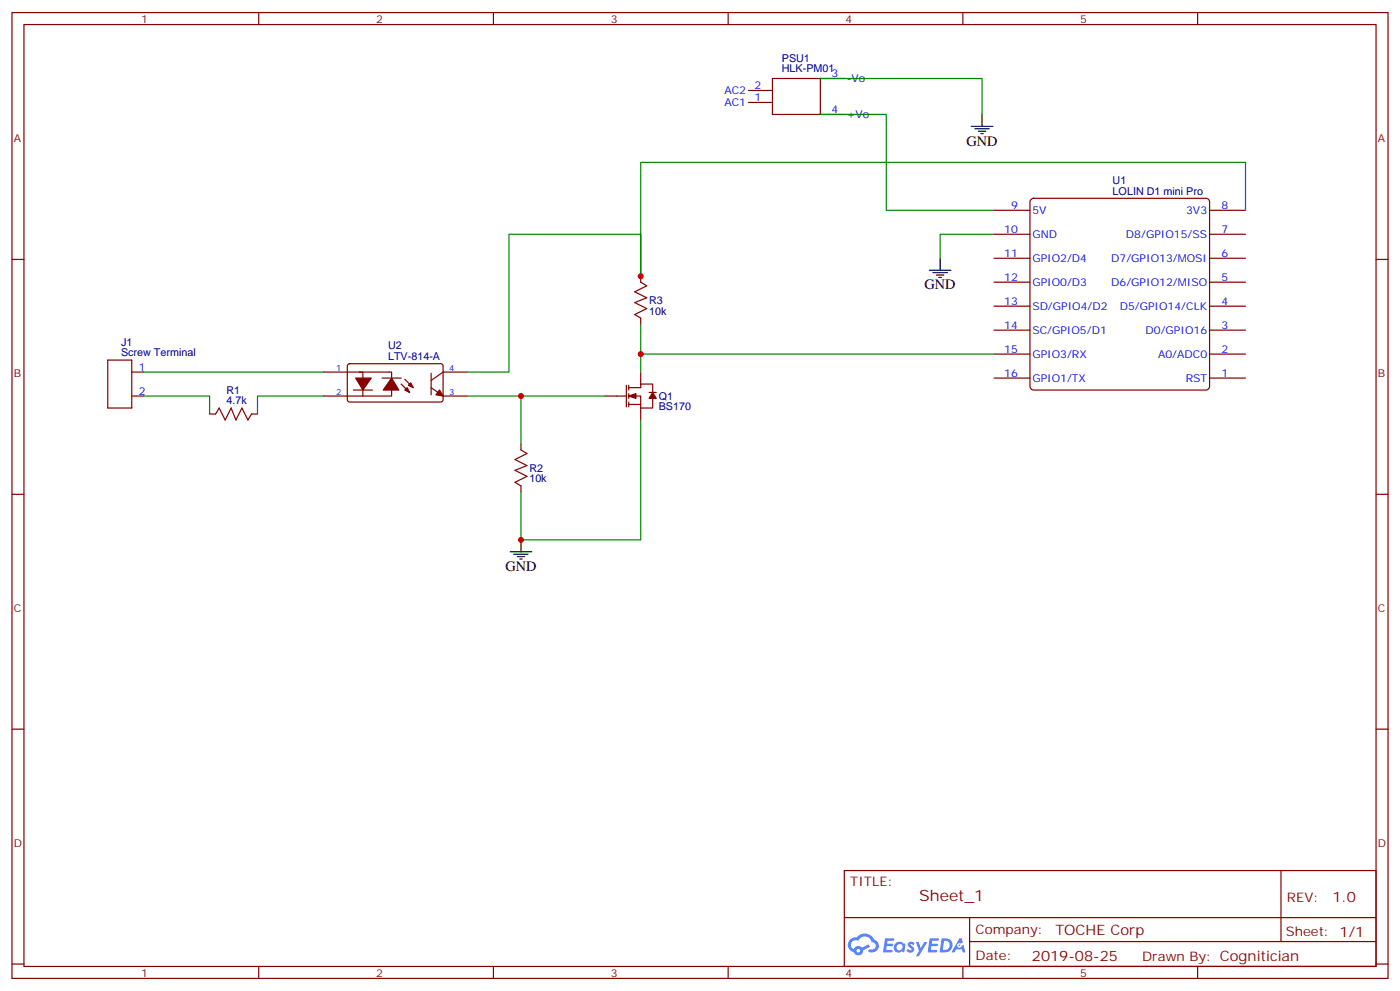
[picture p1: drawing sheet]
<svg xmlns="http://www.w3.org/2000/svg" width="412mm" height="292mm" viewBox="0 0 412 292" stroke-linecap="round" stroke-linejoin="round" font-family="sans-serif">
<g fill="none" stroke="#870000" stroke-width=".35">
<path d="M3.5 3.7h405.4v284.3h-405.4zM7.1 7.2h398.2v277.3h-398.2zM76.2 3.7v3.5M145.3 3.7v3.5M214.5 3.7v3.5M283.6 3.7v3.5M352.8 3.7v3.5M3.5 76.4h3.6M405.3 76.4h3.6M3.5 145.5h3.6M405.3 145.5h3.6M3.5 214.7h3.6"/>
<path d="M405.3 214.7h3.6M248.7 256.3h156.6v28.2h-156.6zM377.3 256.3v20.9M248.7 270.1h156.5M285.6 277.2h119.6M285.6 270.1v14.2M3.5 283.8h3.6M76.2 284.5v3.5M145.3 284.5v3.5M214.5 284.5v3.5M283.6 284.5v3.5M352.8 284.5v3.5"/>
<path d="M405.3 283.8h3.6"/>
</g>
<g fill="#5487ff">
<path d="M267.7 277.5a1.22 1.22 0 0 1 1.7 .2l-.4 .6a.47 .47 0 0 0-.3-.4 .47 .47 0 0 0-.5 .2l.1 .2a1.14 1.14 0 0 1 .8 1.8 1.14 1.14 0 0 1-1.9 0l-.2-.2 .5-.6 .7 .5a.29 .29 0 0 0 .3-.3 .29 .29 0 0 0-.2-.3 1.04 1.04 0 0 1-.6-1.7z"/>
<path d="M260.7 276.2h2.4l.3 .2-.2 .5-1.8 .1-.1 .8h1.5l.3 .4-.3 .4h-1.6l-.2 1.1h1.7l.2 .3-.2 .3-2.6 .1z"/>
<path d="M273.8 276.2h2.4l.3 .2-.1 .5-1.8 .1-.2 .8h1.6l.3 .4-.4 .4-1.6-.1-.1 1.1 1.7 .1 .2 .3-.2 .3-2.6 .1z"/>
<path d="M282.6 276.2h.7l.3 1.3-.6 .3a.69 .69 0 0 0-1 .3 .69 .69 0 0 0 .4 .9 .69 .69 0 0 0 .9-.6l.5-.2 .6 2.2h-.8l-.2-.9h-1.8l-.5 .9h-.8z"/>
<path d="M269.8 277.3h.8l.6 1.8 1.1-1.8h.9l-2.6 4.2h-.8l.9-1.5z"/>
<path d="M277.4 276.2l-.6 4.2h1.3a2.11 2.11 0 0 0 2.5-2.1 2.11 2.11 0 0 0-2.5-2.1zM278.1 277a1.39 1.39 0 0 1 1.7 1.4 1.39 1.39 0 0 1-1.8 1.2h-.3z"/>
<path d="M263.7 277.8a1.54 1.54 0 0 0-.1 2.2 1.54 1.54 0 0 0 2.2 .1l.6 .3 .3-2.3-.2-.3h-.4a1.49 1.49 0 0 0-2.4 0zM264 278.8a.94 .94 0 0 1 1.8 0 .94 .94 0 0 1-1.8 0z"/>
<path d="M250.4 276.6a2.18 2.18 0 0 0 1.1 3.7 1.44 1.44 0 0 0 1.6 .9 1.44 1.44 0 0 0 1.2-1.4l2-1.1-.5-.7-1.9 1a1.47 1.47 0 0 0-2.4 .4 1.39 1.39 0 0 1-.7-1.9 1.39 1.39 0 0 1 2-.5 2.12 2.12 0 0 1 2.2-1.3 2.12 2.12 0 0 1 1.9 1.7 1.14 1.14 0 0 1 1.1 1.4 1.14 1.14 0 0 1-1.7 .7 .43 .43 0 0 0-.5 .4 .43 .43 0 0 0 .4 .5 1.98 1.98 0 0 0 2.5-1.2 1.98 1.98 0 0 0-1.2-2.6 3.1 3.1 0 0 0-5.3-.6l-.9 .1zM252.3 279.9a.55 .55 0 0 1 1.1 0 .55 .55 0 0 1-1.1 0z"/>
<circle cx="282.6" cy="278.3" r=".26"/>
</g>
<g fill="none" stroke="#870000" stroke-width=".35">
<path d="M220.5 26.6h7M220.5 30.2h7M227.5 23.1h14.2v10.6h-14.2zM241.7 23.1h7M241.7 33.7h7M303.6 58.8l.8-.4h50.8l.9 .4 .2 .6v54.4l-.2 .6-.9 .4h-50.8l-.6-.2-.4-.8v-54.4zM292.8 76h10.6M292.8 69h10.6M292.8 61.9h10.6M356.3 76h10.6M356.3 69h10.6M356.3 61.9h10.6"/>
<path d="M188.7 81.3v1.8l1.8 1-3.5 1.8 3.5 1.8-3.5 1.4 3.5 1.7-3.5 1.8 1.7 1.1v1.7M292.8 90.1h10.6M292.8 83.1h10.6M292.8 97.2h10.6M356.3 90.1h10.6M356.3 83.1h10.6M356.3 97.2h10.6M31.7 106h7.1v14.1h-7.1zM38.8 116.6h3.5M38.8 109.5h3.5M95.2 109.5h11.7v7.1h-11.7M102.5 107.3l.5-.2h27.1l.4 .7v10.1l-.7 .5-27.1-.1-.4-.6v-9.9z"/>
<path d="M104.1 114.8h5.6M105.8 109.5h9.6v7.1h-8.5M112.5 111.3h5.7M118.2 113.1l2.4 2.4M119.2 111.7l2.5 2.4M127 114.1l3.5 2.5h7.1M127 109.9v6.3M137.6 109.5h-7.1l-3.5 2.5M178.2 116.6h6.3M184.5 113.4v6.4M185.2 114.1h3.5v-1h3.6v2.4M185.2 116.6h3.5v3.5"/>
<path d="M185.2 119.1h3.5M185.2 113.4v1.4M185.2 115.9v1.4M185.2 118.4v1.4M188.7 109.5v3.6M191.2 115.5h2.1M192.3 117.3v2.8h-3.6M292.8 111.3h10.6M292.8 104.2h10.6M356.3 111.3h10.6M356.3 104.2h10.6M61.7 121.9h1.8l1.1-1.8 1.7 3.5 1.8-3.5 1.4 3.5 1.8-3.5 1.7 3.5 1.1-1.7h1.7"/>
<path d="M153.5 130.7v1.8l1.7 1-3.5 1.8 3.5 1.8-3.5 1.4 3.5 1.7-3.5 1.8 1.8 1.1v1.7M188.7 120.1v3.5"/>
</g>
<g fill="#870000" stroke="#870000" stroke-width=".35">
<path d="M129.5 114.8l1 1.8-2.1-.4z"/>
<path d="M119.9 114.1l.7 1.4-1.4-.7z"/>
<path d="M120.3 113.4l.7-.7 .7 1.4z"/>
<path d="M104.8 111.3h4.6l-2.5 3.5z"/>
<path d="M115.4 111.3l2.1 3.5h-4.6z"/>
<path d="M185.2 116.6l2.1-.7v1.4z"/>
<path d="M192.3 115.5l1 1.8h-2.1z"/>
</g>
<g fill="none" stroke="#000" stroke-width=".35">
<path d="M286.1 37.2h6.4M287.2 37.9h4.2M288.2 38.6h2.1M288.9 39.3h.7M289.3 33.7v3.5M273.8 79.6h6.3M276.9 76v3.6M274.8 80.3h4.2M275.9 81h2.1M276.6 81.7h.7M153.5 158.9v3.6M150.3 162.5h6.3"/>
<path d="M151.3 163.2h4.3M152.4 163.9h2.1M153.1 164.6h.7"/>
</g>
<path d="M241.7 23.1h47.6v10.6M241.7 33.7h19.4v28.2h31.7M292.8 69h-15.9v7M366.9 61.9v-14.1h-178.2v33.5v-12.3h-38.8v40.5h-12.3M188.7 95.4v14.1M42.3 116.6h19.4v5.3M42.3 109.5h52.9M95.2 116.6h-19.4v5.3M137.6 116.6h40.6M153.5 116.6v14.1M188.7 104.2h104.1M188.7 123.6v35.3h-35.2v-14.1" fill="none" stroke="#008700" stroke-width=".35"/>
<g fill="#c00">
<circle cx="188.7" cy="104.2" r=".88"/>
<circle cx="153.5" cy="116.6" r=".88"/>
<circle cx="153.5" cy="158.9" r=".88"/>
<circle cx="188.7" cy="81.3" r=".88"/>
</g>
<text font-size="4.6" fill="#800" x="270.8" y="265.3">Sheet_1</text>
<g font-size="4.2">
<text x="284.7" y="42.9">GND</text>
<text x="272.3" y="85.2">GND</text>
<text x="148.9" y="168.1">GND</text>
</g>
<g font-size="4.2" fill="#800">
<text x="392.5" y="265.6">1.0</text>
<text x="310.9" y="275.1">TOCHE Corp</text>
<text x="304" y="282.9">2019-08-25</text>
</g>
<g font-size="3.9" fill="#800">
<text x="250.5" y="260.9">TITLE:</text>
<text x="379.1" y="265.6">REV:</text>
<text x="287.4" y="275.1">Company:</text>
<text x="378.7" y="275.7">Sheet: 1/1</text>
<text x="287.4" y="282.8">Date:</text>
<text x="336.4" y="282.8">Drawn By: Cognitician</text>
</g>
<g font-size="3.2" fill="#800">
<text x="41.6" y="6.7">1</text>
<text x="110.8" y="6.7">2</text>
<text x="179.9" y="6.7">3</text>
<text x="249.1" y="6.7">4</text>
<text x="318.2" y="6.7">5</text>
<text x="4.1" y="41.8">A</text>
<text x="405.9" y="41.8">A</text>
<text x="4.1" y="110.9">B</text>
<text x="405.9" y="110.9">B</text>
<text x="4.1" y="180.1">C</text>
<text x="405.9" y="180.1">C</text>
<text x="4.1" y="249.2">D</text>
<text x="405.9" y="249.2">D</text>
<text x="41.6" y="287.5">1</text>
<text x="110.8" y="287.5">2</text>
<text x="179.9" y="287.5">3</text>
<text x="249.1" y="287.5">4</text>
<text x="318.2" y="287.5">5</text>
</g>
<g font-size="3.2" fill="#000080">
<text x="230.3" y="21.3">HLK-PM01</text>
<text x="230.3" y="18.2">PSU1</text>
<text x="327.7" y="57.3">LOLIN D1 mini Pro</text>
<text x="327.7" y="54.2">U1</text>
<text x="191.2" y="89.4">R3</text>
<text x="191.2" y="92.6">10k</text>
<text x="35.7" y="101.8">J1</text>
<text x="35.7" y="105">Screw Terminal</text>
<text x="114.3" y="106">LTV-814-A</text>
<text x="114.3" y="102.8">U2</text>
<text x="66.7" y="119.1">4.7k</text>
<text x="66.7" y="115.9">R1</text>
<text x="194" y="117.7">Q1</text>
<text x="194" y="120.8">BS170</text>
<text x="155.9" y="142">10k</text>
<text x="155.9" y="138.8">R2</text>
</g>
<g font-size="3.2" fill="#00f">
<text x="244.9" y="22.8">3</text>
<text x="213.4" y="27.7">AC2</text>
<text x="222.2" y="26.3">2</text>
<text x="222.2" y="29.8">1</text>
<text x="249.4" y="24.2">-Vo</text>
<text x="213.4" y="31.2">AC1</text>
<text x="244.9" y="33.3">4</text>
<text x="249.4" y="34.7">+Vo</text>
<text x="297.8" y="61.6">9</text>
<text x="304.1" y="63">5V</text>
<text x="349.4" y="63">3V3</text>
<text x="359.8" y="61.6">8</text>
<text x="295.8" y="68.6">10</text>
<text x="304.1" y="70">GND</text>
<text x="331.7" y="70">D8/GPIO15/SS</text>
<text x="359.8" y="68.6">7</text>
<text x="295.8" y="75.7">11</text>
<text x="304.1" y="77.1">GPIO2/D4</text>
<text x="327.3" y="77.1">D7/GPIO13/MOSI</text>
<text x="359.8" y="75.7">6</text>
<text x="295.8" y="82.7">12</text>
<text x="359.8" y="82.7">5</text>
<text x="295.8" y="89.8">13</text>
<text x="304.1" y="84.1">GPIO0/D3</text>
<text x="327.3" y="84.1">D6/GPIO12/MISO</text>
<text x="359.8" y="89.8">4</text>
<text x="304.1" y="91.2">SD/GPIO4/D2</text>
<text x="329.8" y="91.2">D5/GPIO14/CLK</text>
<text x="295.8" y="96.8">14</text>
<text x="304.1" y="98.2">SC/GPIO5/D1</text>
<text x="337.5" y="98.2">D0/GPIO16</text>
<text x="359.8" y="96.8">3</text>
<text x="295.8" y="103.9">15</text>
<text x="304.1" y="105.3">GPIO3/RX</text>
<text x="341.1" y="105.3">A0/ADC0</text>
<text x="359.8" y="103.9">2</text>
<text x="40.9" y="109.2">1</text>
<text x="295.8" y="110.9">16</text>
<text x="304.1" y="112.4">GPIO1/TX</text>
<text x="349.3" y="112.4">RST</text>
<text x="359.8" y="110.9">1</text>
<text x="40.9" y="116.2">2</text>
</g>
<g font-size="2.5" fill="#00f">
<text x="99" y="109.2">1</text>
<text x="132.3" y="109.2">4</text>
<text x="99" y="116.2">2</text>
<text x="132.3" y="116.2">3</text>
</g>
</svg>
